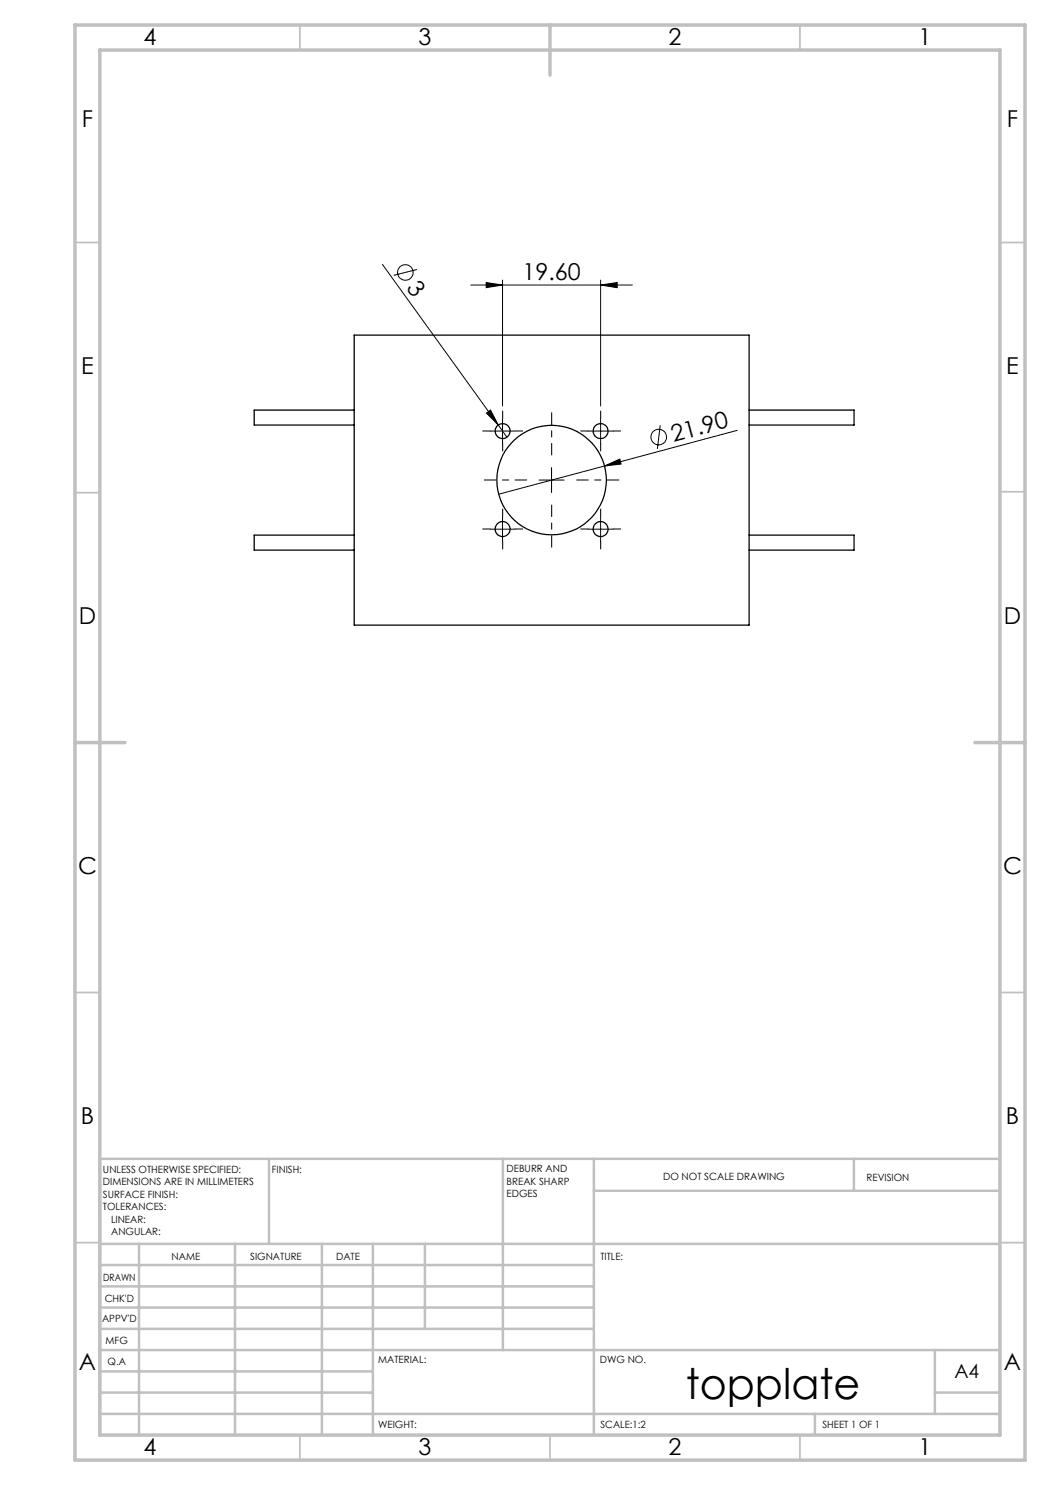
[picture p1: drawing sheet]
<svg xmlns="http://www.w3.org/2000/svg" width="210mm" height="297mm" viewBox="0 0 210 297" stroke-linecap="round" stroke-linejoin="round" font-family="sans-serif">
<g fill="none" stroke="#000" stroke-width=".2">
<path d="M76.5 52.9l23.2 32.1M83.4 53.9l-4.7 1.2M94.2 57h32.3M97.2 56.5l3.3 .5-3.3 .5zM100.5 56v25.2M120.1 57l3.3-.5v1zM120.1 56v25.2M97.3 82.6l.8-.6 1.6 3zM98 86.2h5M99.7 85l1.7 2.5M100.5 83.7v5M107.8 96h5"/>
<path d="M110.3 93.5v5M117.6 86.2h5M120.1 83.7v5M120.9 93.2l3.1-1.4 .2 1zM132 85.1l-.5 4.7M147.4 86.1l-47.7 12.7M98 105.8h5M100.5 103.3v5M117.6 105.8h5M120.1 103.3v5"/>
<circle cx="81.1" cy="54.5" r="1.57"/>
<circle cx="131.7" cy="87.4" r="1.55"/>
</g>
<path d="M105.3 96h-8.4M110.3 91v-8.4M115.3 96h8.5M110.3 101v8.5" fill="none" stroke="#000" stroke-width=".2" stroke-dasharray="15.2 1.3 1.3 1.3" stroke-dashoffset="12.9"/>
<g fill="none" stroke="#000" stroke-width=".2" stroke-dasharray="15.2 1.3 1.3 1.3">
<path d="M98 86.2h-1.5M100.5 83.7v-1.5M100.5 88.7v1.5M103 86.2h1.5M117.6 86.2h-1.5M120.1 83.7v-1.5M120.1 88.7v1.5M122.6 86.2h1.5M98 105.8h-1.5M100.5 103.3v-1.5M100.5 108.3v1.5M103 105.8h1.5"/>
<path d="M117.6 105.8h-1.5M120.1 103.3v-1.5M120.1 108.3v1.5M122.6 105.8h1.5"/>
</g>
<g fill="none" stroke="#c0c0c0" stroke-width=".35">
<path d="M60 5v5M160 5v5M15 48.5h5M200 48.5h5M15 98.5h5M200 98.4h5M15 198.5h5M200 198.5h5M15 248.5h5M200 248.5h5M60 287v5M110 287v5"/>
<path d="M160 287v5"/>
</g>
<g fill="none" stroke="#c0c0c0" stroke-width=".5">
<path d="M53.8 231.8v17M100.6 231.8v38.2M118.8 231.8v55.2M118.8 238.2h81.2M170.8 231.8v6.4M200 231.8h-180v55.2M20 248.8h180M20 257.3h98.8M20 253h98.8M27.8 248.8v38.2M47 248.8v38.2M64.4 248.8v38.2"/>
<path d="M74.6 248.8v38.2M85 248.8v17M20 265.8h98.8M20 261.5h98.8M20 278.5h54.6M20 274.3h54.6M20 270h180M187 278.5h13M187 270v12.8M20 282.8h180M163 282.8v4.2"/>
</g>
<path d="M15 5h190v287h-190zM20 10h180v277h-180zM110 5v10M15 148.5h10M195 148.5h10" fill="none" stroke="#c0c0c0" stroke-width=".7"/>
<g fill="#000">
<path d="M97.3 82.6l.8-.6 1.6 3zM120.9 93.2l3.1-1.4 .2 1z"/>
<path d="M97.2 56.5l3.3 .5-3.3 .5zM120.1 57l3.3-.5v1z"/>
</g>
<g fill="none" stroke="#000" stroke-width=".25">
<path d="M70.8 67h79v58h-79zM70.8 82h-20v3h20M149.8 82h21v3h-21M70.8 107h-20v3h20M149.8 107h21v3h-21"/>
<circle cx="100.5" cy="86.2" r="1.49"/>
<circle cx="110.3" cy="96" r="11"/>
<circle cx="120.1" cy="86.2" r="1.49"/>
<circle cx="100.5" cy="105.8" r="1.5"/>
<circle cx="120.1" cy="105.8" r="1.5"/>
</g>
<text font-size="8.5" x="137.2" y="279.7">topplate</text>
<g font-size="4.7">
<text x="28.7" y="9">4</text>
<text x="83.7" y="9">3</text>
<text x="133.7" y="9">2</text>
<text x="183.7" y="9">1</text>
<text x="16.4" y="25.5">F</text>
<text x="201.4" y="25.5">F</text>
<text x="81.2" y="57.6" transform="rotate(54 81.2 57.6)">3</text>
<text x="104.5" y="56">19.60</text>
<text x="16.2" y="74.7">E</text>
<text x="201.2" y="74.8">E</text>
<text x="134.7" y="88.4" transform="rotate(-15 134.7 88.4)">21.90</text>
<text x="15.8" y="124.7">D</text>
<text x="200.8" y="124.7">D</text>
<text x="15.6" y="174.7">C</text>
<text x="200.6" y="174.7">C</text>
<text x="16.2" y="224.7">B</text>
<text x="201.2" y="224.7">B</text>
<text x="15.8" y="274">A</text>
<text x="200.8" y="274">A</text>
<text x="28.7" y="291">4</text>
<text x="83.7" y="291">3</text>
<text x="133.7" y="291">2</text>
<text x="183.7" y="291">1</text>
</g>
<text font-size="3.9" x="190.9" y="275.5">A4</text>
<g font-size="2">
<text x="20.6" y="234.6">UNLESS OTHERWISE SPECIFIED:</text>
<text x="20.6" y="237.1">DIMENSIONS ARE IN MILLIMETERS</text>
<text x="20.6" y="239.6">SURFACE FINISH:</text>
<text x="54.4" y="234.6">FINISH:</text>
<text x="101.3" y="234.5">DEBURR AND</text>
<text x="101.3" y="237">BREAK SHARP</text>
<text x="101.3" y="239.5">EDGES</text>
<text x="132.6" y="236">DO NOT SCALE DRAWING</text>
<text x="173.3" y="236.2">REVISION</text>
<text x="20.6" y="242.1">TOLERANCES:</text>
<text x="22.2" y="244.6">LINEAR:</text>
<text x="22.2" y="247.1">ANGULAR:</text>
<text x="34.3" y="252">NAME</text>
<text x="50" y="251.9">SIGNATURE</text>
<text x="67.2" y="251.9">DATE</text>
<text x="120.1" y="251.9">TITLE:</text>
<text x="20.6" y="256.1">DRAWN</text>
<text x="20.9" y="260.3">CHK'D</text>
<text x="20.4" y="264.4">APPV'D</text>
<text x="21.1" y="268.8">MFG</text>
<text x="21.5" y="273">Q.A</text>
<text x="75.6" y="272.5">MATERIAL:</text>
<text x="120" y="272.5">DWG NO.</text>
<text x="75.6" y="285.5">WEIGHT:</text>
<text x="120.1" y="285.6">SCALE:1:2</text>
<text x="164.5" y="285.6">SHEET 1 OF 1</text>
</g>
</svg>
